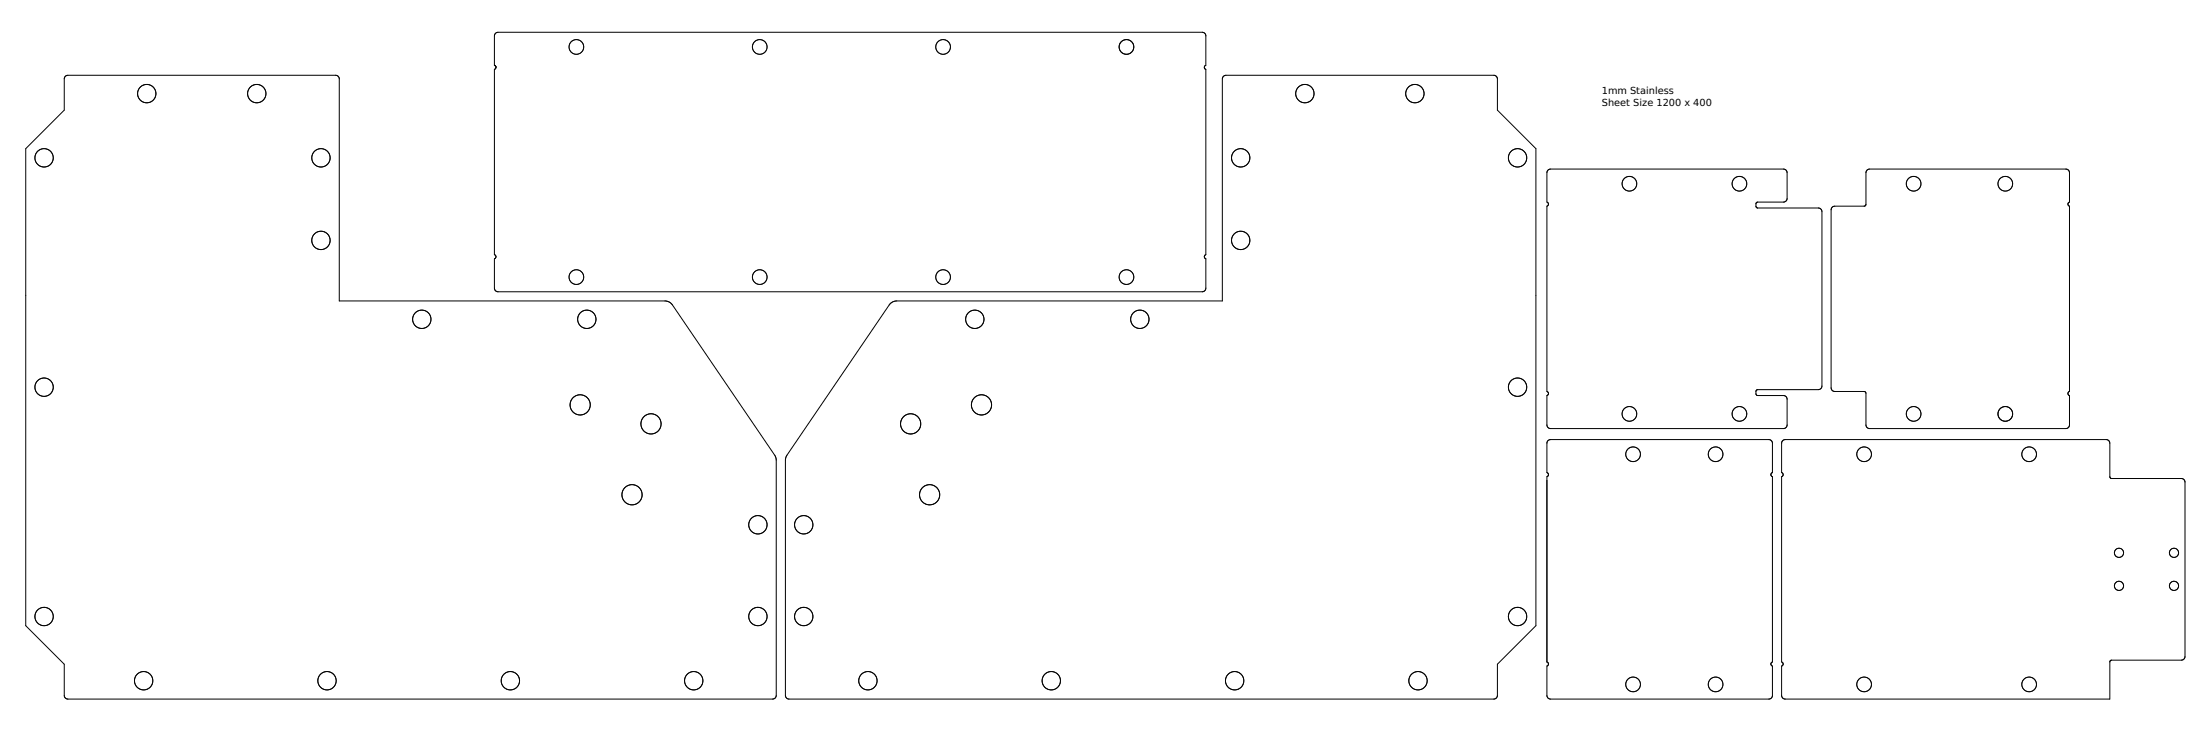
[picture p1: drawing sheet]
<svg xmlns="http://www.w3.org/2000/svg" width="1200mm" height="400mm" viewBox="0 0 1200 400" stroke-linecap="round" stroke-linejoin="round" font-family="sans-serif">
<g fill="none" stroke="#000" stroke-width=".55">
<path d="M270 18h2h384l2 2v16l-1 1 1 1v101l-1 1 1 1v17l-2 1h-385l-1-2v-16v-1v-1v-101v-1v-1v-16zM36 42l1-1h147l1 2v121h178l3 1 57 85v129v1l-2 1h-384l-1-1-1-1v-17l-21-21v-260l21-21v-17zM844 93l2-1h127l1 1 1 1-1 15-1 1h-15v1v2h34l1 1 1 1v96l-2 1h-33l-1 1v2v1h15h1l1 16-1 1-1 1h-127l-2-1v-1v-16v-1v-2v-101v-1v-1v-16zM1018 93l2-1h107l1 1 1 17-1 1 1 1v101l-1 2 1 1v16l-1 1-109 1-1-2-1-18-16-1h-2v-99l1-2h17l1-18zM1017 112h.1M486 165l3-1h178v-121v-2h149l1 2v17l21 21v260l-21 21-1 18-1 1h-386l-1-2v-129zM958 213h.1M844 240h2h119h1l1 2v16l-1 1 1 1v101l-1 1 1 1v16l-1 1-1 1h-119l-2-1v-1v-16v-1v-1v-101v-1v-1v-16zM972 240h2h175l2 1v19v1h40l1 2-1 96-1 1h-39v1v20h-178l-1-2v-16v-1v-1v-101v-1v-1v-16zM1151 261h.1"/>
<circle cx="314" cy="26" r="4"/>
<circle cx="414" cy="26" r="4"/>
<circle cx="514" cy="26" r="4"/>
<circle cx="614" cy="26" r="4"/>
<circle cx="80" cy="51" r="5"/>
<circle cx="140" cy="51" r="5"/>
<circle cx="712" cy="51" r="5"/>
<circle cx="772" cy="51" r="5"/>
<circle cx="24" cy="86" r="5"/>
<circle cx="175" cy="86" r="5"/>
<circle cx="677" cy="86" r="5"/>
<circle cx="828" cy="86" r="5"/>
<circle cx="889" cy="100" r="4"/>
<circle cx="949" cy="100" r="4"/>
<circle cx="1044" cy="100" r="4"/>
<circle cx="1094" cy="100" r="4"/>
<circle cx="175" cy="131" r="5"/>
<circle cx="677" cy="131" r="5"/>
<circle cx="314" cy="151" r="4"/>
<circle cx="414" cy="151" r="4"/>
<circle cx="514" cy="151" r="4"/>
<circle cx="614" cy="151" r="4"/>
<circle cx="230" cy="174" r="5"/>
<circle cx="320" cy="174" r="5"/>
<circle cx="532" cy="174" r="5"/>
<circle cx="622" cy="174" r="5"/>
<circle cx="24" cy="211" r="5"/>
<circle cx="828" cy="211" r="5"/>
<circle cx="316" cy="221" r="5"/>
<circle cx="355" cy="231" r="5"/>
<circle cx="497" cy="231" r="5"/>
<circle cx="535" cy="221" r="5"/>
<circle cx="889" cy="226" r="4"/>
<circle cx="949" cy="226" r="4"/>
<circle cx="1044" cy="226" r="4"/>
<circle cx="1094" cy="226" r="4"/>
<circle cx="891" cy="248" r="4"/>
<circle cx="936" cy="248" r="4"/>
<circle cx="1017" cy="248" r="4"/>
<circle cx="1107" cy="248" r="4"/>
<circle cx="345" cy="270" r="5"/>
<circle cx="507" cy="270" r="5"/>
<circle cx="413" cy="286" r="5"/>
<circle cx="438" cy="286" r="5"/>
<circle cx="1156" cy="319" r="2.5"/>
<circle cx="1156" cy="301" r="2.5"/>
<circle cx="1186" cy="319" r="2.5"/>
<circle cx="1186" cy="301" r="2.5"/>
<circle cx="24" cy="336" r="5"/>
<circle cx="413" cy="336" r="5"/>
<circle cx="438" cy="336" r="5"/>
<circle cx="828" cy="336" r="5"/>
<circle cx="78" cy="371" r="5"/>
<circle cx="178" cy="371" r="5"/>
<circle cx="278" cy="371" r="5"/>
<circle cx="378" cy="371" r="5"/>
<circle cx="473" cy="371" r="5"/>
<circle cx="573" cy="371" r="5"/>
<circle cx="673" cy="371" r="5"/>
<circle cx="773" cy="371" r="5"/>
<circle cx="891" cy="373" r="4"/>
<circle cx="936" cy="373" r="4"/>
<circle cx="1017" cy="373" r="4"/>
<circle cx="1107" cy="373" r="4"/>
</g>
<g font-size="5.3">
<text x="874" y="51">1mm Stainless</text>
<text x="874" y="58">Sheet Size 1200 x 400</text>
</g>
</svg>
